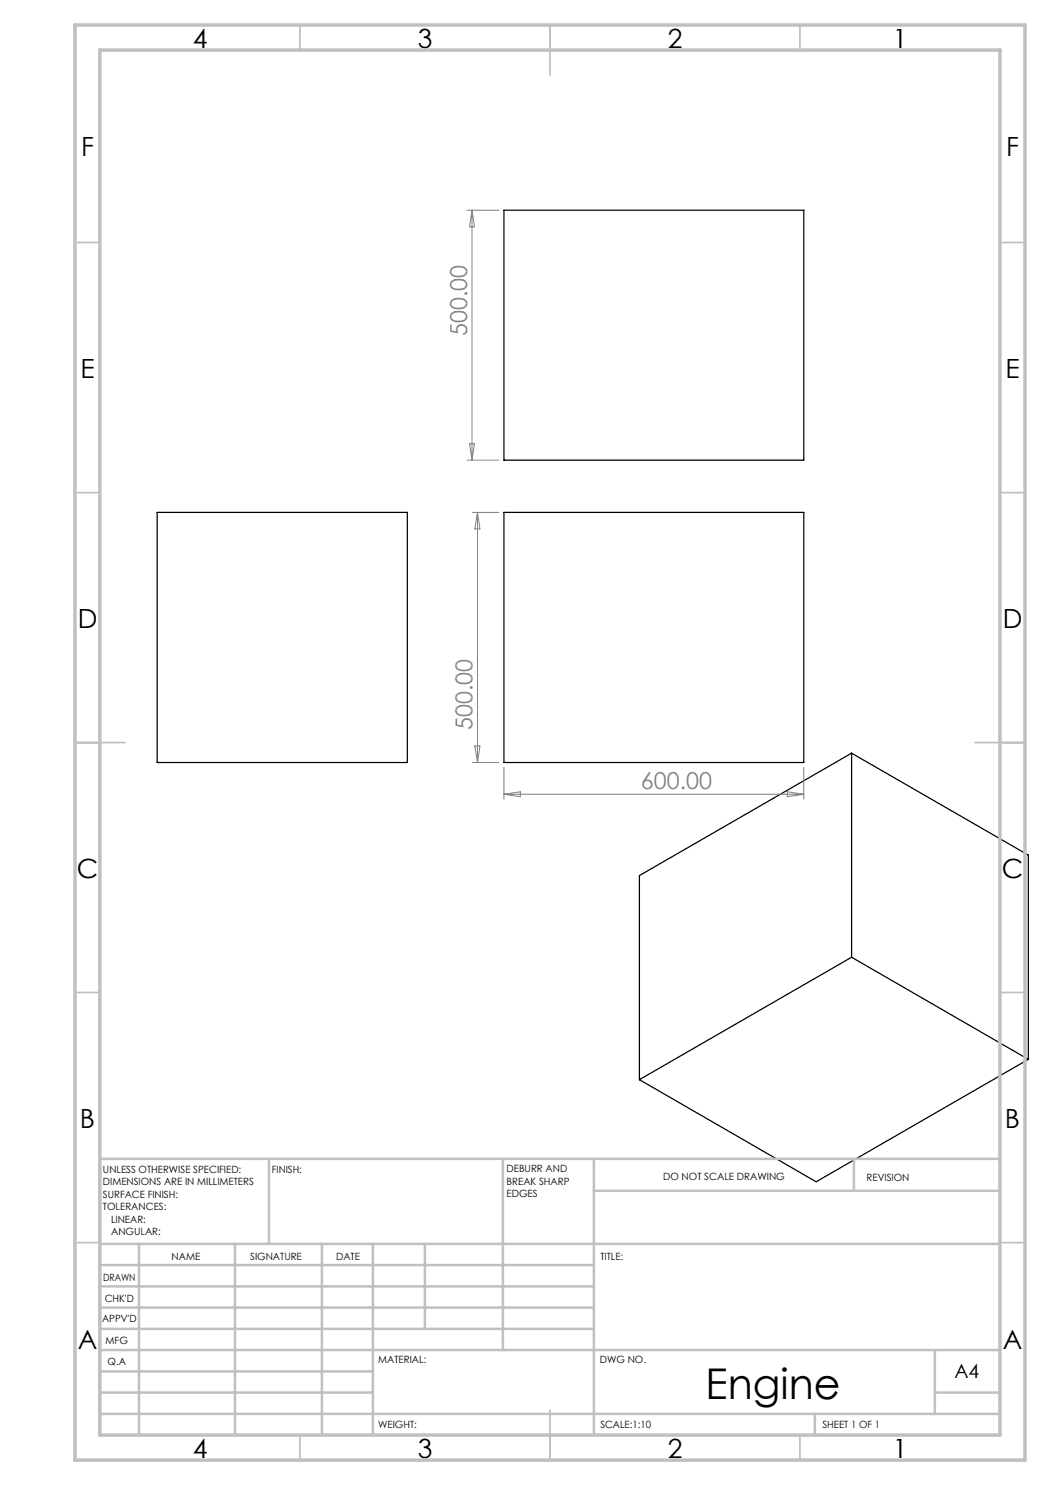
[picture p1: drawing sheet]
<svg xmlns="http://www.w3.org/2000/svg" width="210mm" height="297mm" viewBox="0 0 210 297" stroke-linecap="round" stroke-linejoin="round" font-family="sans-serif">
<path d="M100.8 42h60v50h-60zM31.4 102.5h50.1v50h-50.1zM100.8 102.5h60v50h-60zM170.3 150.6v40.8M170.3 150.6l35.4 20.4v40.9M170.3 150.6l-42.4 24.5v40.8M170.3 191.4l-42.4 24.5M170.3 191.4l35.4 20.5M205.7 211.9l-42.5 24.5-35.3-20.5" fill="none" stroke="#000" stroke-width=".25"/>
<g fill="none" stroke="#c0c0c0" stroke-width=".35">
<path d="M60 5v5M110 5v10M160 5v5M15 48.5h5M200 48.5h5M15 98.5h5M200 98.5h5M15 148.5h10M195 148.5h10M15 198.5h5M200 198.5h5M15 248.5h5"/>
<path d="M200 248.5h5M60 287v5M110 282v10M160 287v5"/>
</g>
<g fill="none" stroke="#c0c0c0" stroke-width=".5">
<path d="M53.8 231.8v17M100.6 231.8v38.2M118.8 231.8v55.2M118.8 238.2h81.2M170.8 231.8v6.4M200 231.8h-180v55.2M20 248.8h180M20 257.3h98.8M20 253h98.8M27.8 248.8v38.2M47 248.8v38.2M64.4 248.8v38.2"/>
<path d="M74.6 248.8v38.2M85 248.8v17M20 265.8h98.8M20 261.5h98.8M20 278.5h54.6M20 274.3h54.6M20 270h180M187 278.5h13M187 270v12.8M20 282.8h180M163 282.8v4.2"/>
</g>
<path d="M15 5h190v287h-190zM20 10h180v277h-180z" fill="none" stroke="#c0c0c0" stroke-width=".7"/>
<g fill="none" stroke="#808080" stroke-width=".2">
<path d="M93.4 42h6.4M94.4 42v50M94.4 42l.5 3.4h-1zM93.4 92h6.4M93.9 88.8h1l-.5 3.2zM94.5 102.5h5.3M95.5 102.5v50M95.5 102.5l.5 3.3h-1zM94.5 152.5h5.3M95 149.2h1l-.5 3.3zM100.8 153.5v6.3M100.8 158.9h60"/>
<path d="M100.8 158.9l3.3-.5v.9zM157.5 158.4l3.3 .5-3.3 .4zM160.8 153.5v6.3"/>
</g>
<text font-size="8.5" x="141.1" y="279.7">Engine</text>
<g font-size="5.3">
<text x="38.5" y="9.5">4</text>
<text x="83.5" y="9.5">3</text>
<text x="133.6" y="9.5">2</text>
<text x="178.6" y="9.5">1</text>
<text x="16.2" y="31.3">F</text>
<text x="201.2" y="31.3">F</text>
<text x="16.1" y="75.5">E</text>
<text x="201.1" y="75.5">E</text>
<text x="15.5" y="125.5">D</text>
<text x="200.5" y="125.5">D</text>
<text x="15.4" y="175.5">C</text>
<text x="200.4" y="175.5">C</text>
<text x="16" y="225.5">B</text>
<text x="201" y="225.5">B</text>
<text x="15.5" y="269.8">A</text>
<text x="200.5" y="269.8">A</text>
<text x="38.5" y="291.5">4</text>
<text x="83.5" y="291.5">3</text>
<text x="133.6" y="291.5">2</text>
<text x="178.6" y="291.5">1</text>
</g>
<g font-size="4.7" fill="#808080">
<text x="93.4" y="67.2" transform="rotate(-90 93.4 67.2)">500.00</text>
<text x="94.5" y="146" transform="rotate(-90 94.5 146)">500.00</text>
<text x="128.2" y="157.8">600.00</text>
</g>
<text font-size="3.9" x="190.9" y="275.5">A4</text>
<g font-size="2">
<text x="20.6" y="234.6">UNLESS OTHERWISE SPECIFIED:</text>
<text x="20.6" y="237.1">DIMENSIONS ARE IN MILLIMETERS</text>
<text x="20.6" y="239.6">SURFACE FINISH:</text>
<text x="54.4" y="234.6">FINISH:</text>
<text x="101.3" y="234.5">DEBURR AND</text>
<text x="101.3" y="237">BREAK SHARP</text>
<text x="101.3" y="239.5">EDGES</text>
<text x="132.6" y="236">DO NOT SCALE DRAWING</text>
<text x="173.3" y="236.2">REVISION</text>
<text x="20.6" y="242.1">TOLERANCES:</text>
<text x="22.2" y="244.6">LINEAR:</text>
<text x="22.2" y="247.1">ANGULAR:</text>
<text x="34.3" y="252">NAME</text>
<text x="50" y="251.9">SIGNATURE</text>
<text x="67.2" y="251.9">DATE</text>
<text x="120.1" y="251.9">TITLE:</text>
<text x="20.6" y="256.1">DRAWN</text>
<text x="20.9" y="260.3">CHK'D</text>
<text x="20.4" y="264.4">APPV'D</text>
<text x="21.1" y="268.8">MFG</text>
<text x="21.5" y="273">Q.A</text>
<text x="75.6" y="272.5">MATERIAL:</text>
<text x="120" y="272.5">DWG NO.</text>
<text x="75.6" y="285.5">WEIGHT:</text>
<text x="120.1" y="285.6">SCALE:1:10</text>
<text x="164.5" y="285.6">SHEET 1 OF 1</text>
</g>
</svg>
